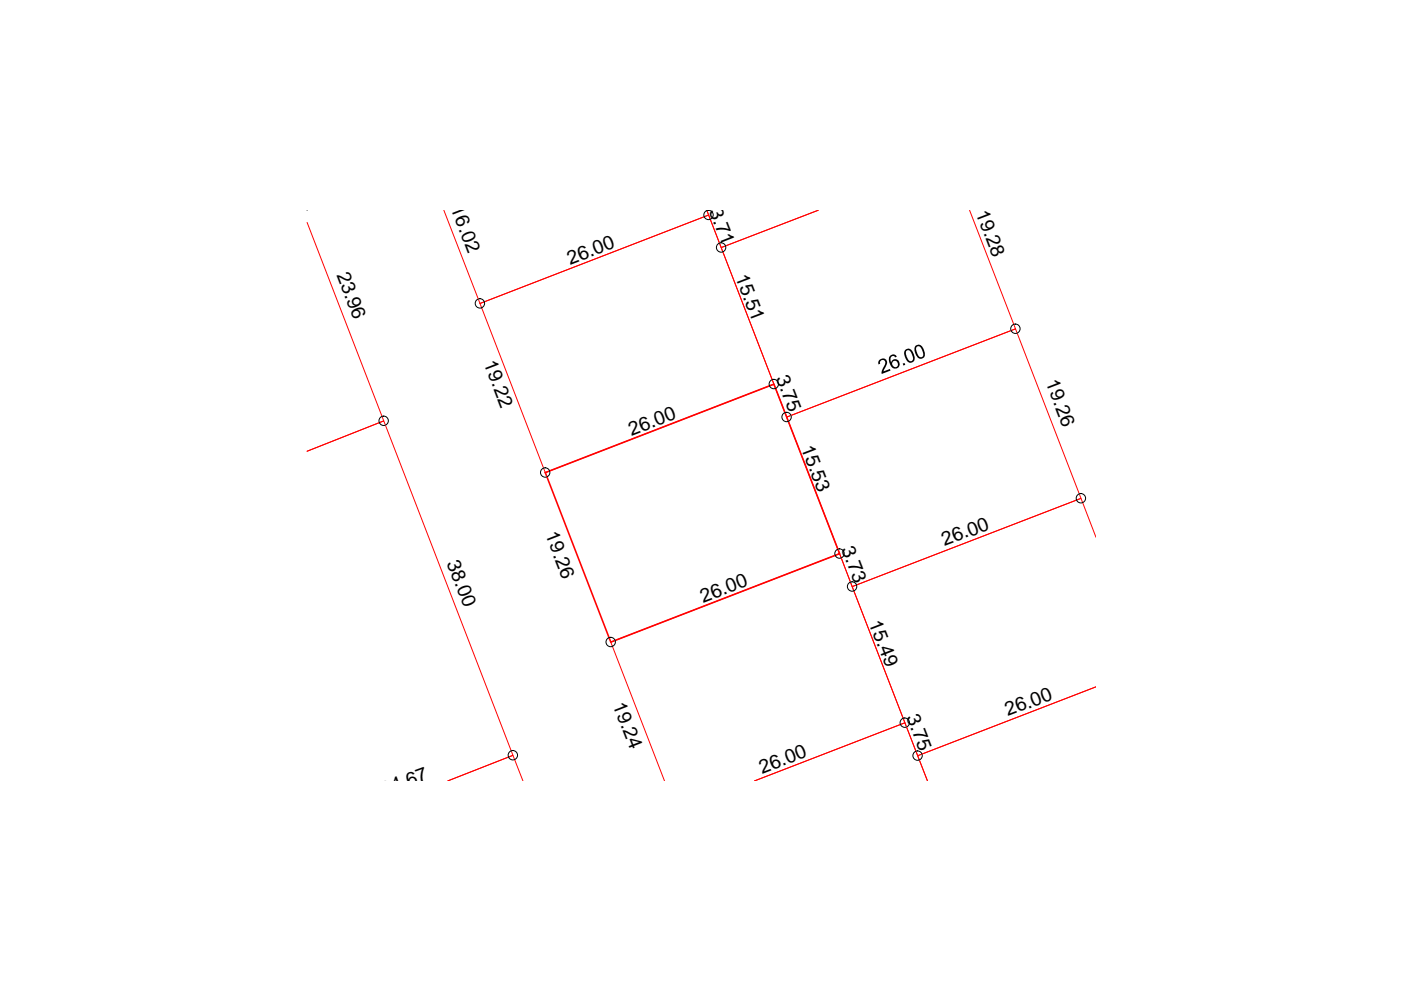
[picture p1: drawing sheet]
<svg xmlns="http://www.w3.org/2000/svg" width="297mm" height="210mm" viewBox="0 0 297 210" stroke-linecap="round" stroke-linejoin="round" font-family="sans-serif">
<path d="M65.1 47.2l16.3 42-16.3 6.5 16.3-6.5 27.4 70.9-13.8 5.5 13.8-5.5 2.1 5.5M94.1 44.6l7.7 19.7 48.4-18.7-.3-1 3 7.9 20.6-7.9-20.6 7.9 13.9 35.9 48.5-18.7-9.7-25.1M101.8 64.3l48.4-18.7 13.9 35.8-48.5 18.8zM166.8 88.4l48.5-18.7 13.9 36-48.5 18.7zM232.4 113.9l-3.2-8.2-48.5 18.7 13.9 35.8 37.8-14.6-37.8 14.6 2 5.4-4.7-12.4-31.9 12.4 31.9-12.4-13.9-35.8-48.5 18.7 11.4 29.5" fill="none" stroke="#f00" stroke-width=".21"/>
<path d="M115.6 100.2l48.5-18.8 13.9 36-48.5 18.7z" fill="none" stroke="#f00" stroke-width=".34"/>
<g fill="none" stroke="#000" stroke-width=".21">
<path d="M65.1 44.6h.1"/>
<circle cx="150.2" cy="45.6" r=".99"/>
<circle cx="152.9" cy="52.5" r=".99"/>
<circle cx="101.7" cy="64.3" r=".99"/>
<circle cx="215.3" cy="69.7" r=".99"/>
<circle cx="81.3" cy="89.2" r=".99"/>
<circle cx="164.1" cy="81.4" r=".99"/>
<circle cx="166.8" cy="88.4" r=".99"/>
<circle cx="115.6" cy="100.2" r=".99"/>
<circle cx="178" cy="117.4" r=".99"/>
<circle cx="229.2" cy="105.6" r=".99"/>
<circle cx="129.5" cy="136.1" r=".99"/>
<circle cx="180.7" cy="124.4" r=".99"/>
<circle cx="191.8" cy="153.2" r=".99"/>
<circle cx="108.7" cy="160.1" r=".99"/>
<circle cx="194.5" cy="160.2" r=".99"/>
</g>
<g fill="#000">
<path d="M186.3 76.5l.9-.5 .5 .2 .3 .3 .1 .5-.8 1.7 1.4-.5 .1 .4-1.9 .7v-.6l.7-1.4 .1-.5-.4-.5-.4 .1-.3 .4v.3l-.3 .2zM191.4 77.1l.4-.1 .1 .3-.3 .2z"/>
<path d="M188.6 75.5l.7-.4 .4 .1 .4 .3 .1 .1-.4 .2-.3-.3-.5 .1-.2 .9 .1 .3 .2-.3 .5-.3h.5l.4 .3 .3 .8-.5 .7-.7 .1-.6-.3-.5-1.3v-.6zM189.4 76.6l-.3 .4 .2 .5 .3 .3h.6l.2-.3-.2-.8-.3-.2z"/>
<path d="M191.9 74.2l.8-.3 .8 .6 .4 1.2v.7l-.3 .4-.7 .1-.7-.4-.5-1.5zM192.3 74.3l-.2 .3 .1 .9 .5 .9 .3 .2a.71 .71 0 0 0 .6-.5 .71 .71 0 0 0-.2-.7l-.5-1.1z"/>
<path d="M194 73.5l.7-.4 .5 .1 .3 .2 .6 1.4v.6l-.4 .5-.7 .2-.7-.6-.4-1.1zM194.4 73.5l-.2 .7 .5 1.2 .4 .3 .5-.1 .1-.6-.4-1.2-.4-.4z"/>
</g>
<g font-size="4.1">
<text x="95.5" y="44.2" transform="rotate(69 95.5 44.2)">16.02</text>
<text x="150.3" y="44.7" transform="rotate(69 150.3 44.7)">3.71</text>
<text x="206.8" y="45.1" transform="rotate(69 206.8 45.1)">19.28</text>
<text x="71.3" y="58.3" transform="rotate(69 71.3 58.3)">23.96</text>
<text x="120.9" y="56.1" transform="rotate(-21 120.9 56.1)">26.00</text>
<text x="155.9" y="58.7" transform="rotate(69 155.9 58.7)">15.51</text>
<text x="102.5" y="77" transform="rotate(69 102.5 77)">19.22</text>
<text x="164.5" y="80.1" transform="rotate(69 164.5 80.1)">3.75</text>
<text x="221.7" y="81" transform="rotate(69 221.7 81)">19.26</text>
<text x="133.9" y="92.4" transform="rotate(-21 133.9 92.4)">26.00</text>
<text x="169.8" y="94.9" transform="rotate(69 169.8 94.9)">15.53</text>
<text x="115.6" y="113.3" transform="rotate(69 115.6 113.3)">19.26</text>
<text x="94.7" y="119.3" transform="rotate(69 94.7 119.3)">38.00</text>
<text x="178.4" y="116.3" transform="rotate(69 178.4 116.3)">3.73</text>
<text x="200.3" y="115.8" transform="rotate(-21 200.3 115.8)">26.00</text>
<text x="149.1" y="127.8" transform="rotate(-21 149.1 127.8)">26.00</text>
<text x="184.1" y="132.1" transform="rotate(69 184.1 132.1)">15.49</text>
<text x="129.9" y="149.4" transform="rotate(69 129.9 149.4)">19.24</text>
<text x="192.1" y="152" transform="rotate(69 192.1 152)">3.75</text>
<text x="213.7" y="151.9" transform="rotate(-21 213.7 151.9)">26.00</text>
<text x="161.6" y="164.2" transform="rotate(-21 161.6 164.2)">26.00</text>
<text x="81.2" y="168.8" transform="rotate(-20 81.2 168.8)">24.67</text>
</g>
</svg>
